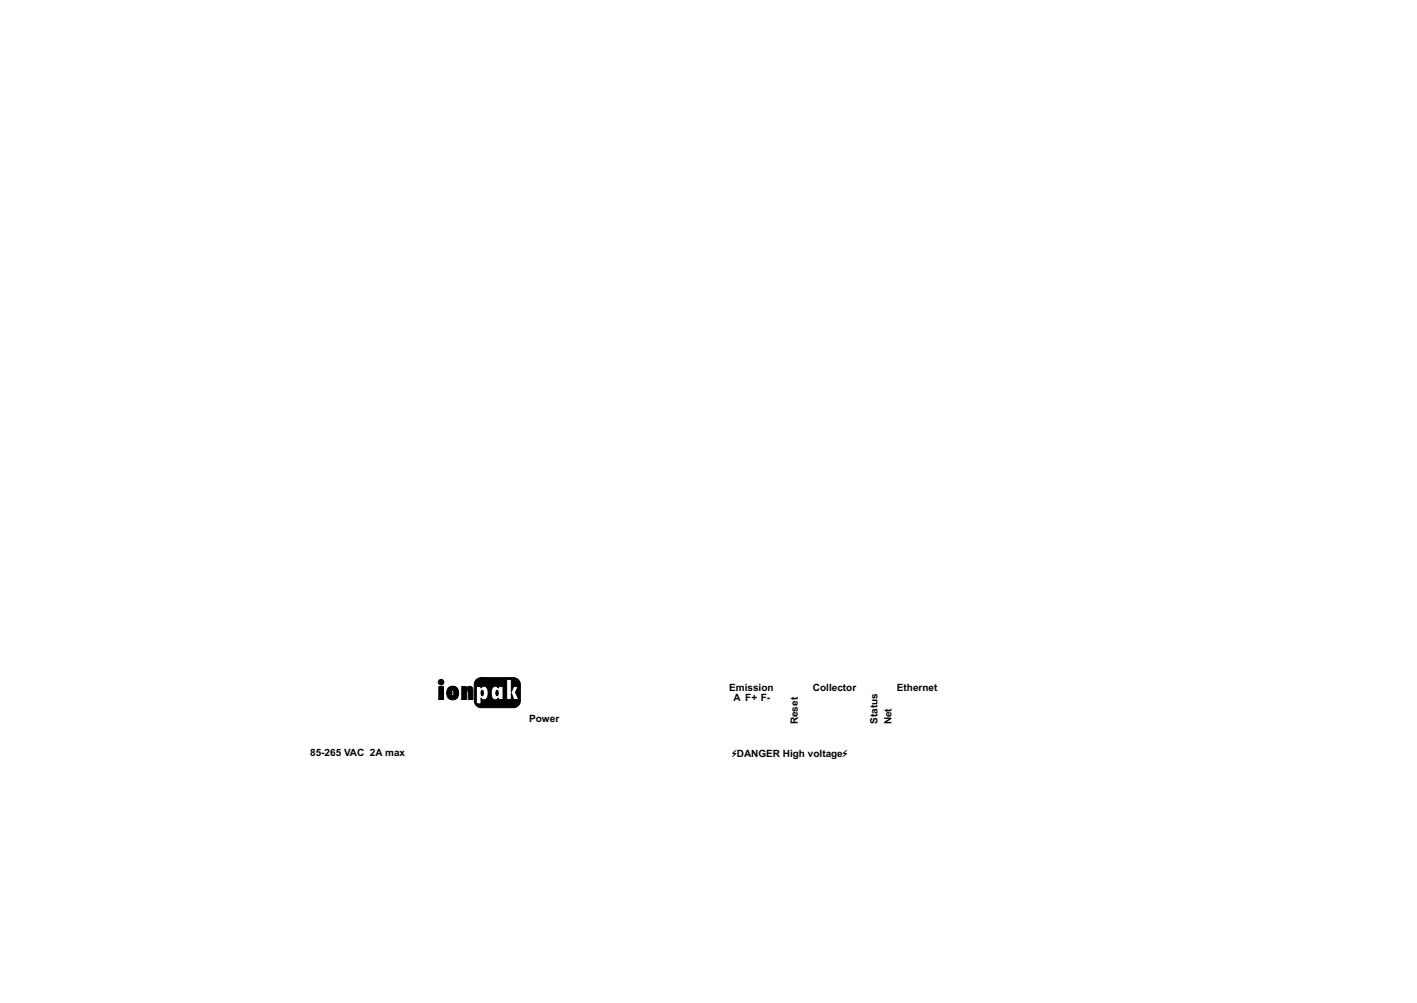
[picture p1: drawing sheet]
<svg xmlns="http://www.w3.org/2000/svg" width="594mm" height="420mm" viewBox="0 0 594 420" stroke-linecap="round" stroke-linejoin="round" font-family="sans-serif">
<g fill="none" stroke="#000" stroke-width=".42">
<path d="M183.8 285.7h.1M184 287.6h1.9v5.4h-1.9zM184 293h.1M187.3 290.3h.1M188 288.1a2.71 2.71 0 0 1 3.5 0 2.71 2.71 0 0 1 .6 3.4 2.54 2.54 0 0 1-3.1 1.6 2.54 2.54 0 0 1-1.7-3.1zM189.3 290.3h.1M189.4 289.3l.4-.2a1.4 1.4 0 0 1 .4 2l-.4 .4a1.42 1.42 0 0 1-.4-2.1zM193.6 287.6h1.9v.8a1.61 1.61 0 0 1 2.4-.5l.3 .8v4.3h-1.9v-3.2l-.3-.4-.5 .4v3.2h-1.9zM193.6 293h.1M199.7 284.7l1.7-.8h13.9a2.84 2.84 0 0 1 2.9 2.8v6.9a2.85 2.85 0 0 1-2.9 2.8h-13.6a2.84 2.84 0 0 1-2.9-2.8v-7.2zM199.7 287.6h2v.6a1.56 1.56 0 0 1 1.8-.7 1.56 1.56 0 0 1 1 1.6 3.3 3.3 0 0 1-1.4 4.1l-.8-.2-.6-.6v2.5h-2zM199.7 294.9h.1"/>
<path d="M201.7 283.9h.1M201.7 290.3h.1M201.8 289.4l.4-.3a1.38 1.38 0 0 1 .4 2l-.4 .4a1.36 1.36 0 0 1-.4-2zM206.5 288.1a1.45 1.45 0 0 1 2.4 .1v-.6h2v5.4h-2v-.6a1.56 1.56 0 0 1-1.8 .7 1.56 1.56 0 0 1-1.1-1.6l-.1-1.5zM207.9 290.3h.1M208.3 289.1h.1a1.37 1.37 0 0 1 .4 2l-.4 .4a1.35 1.35 0 0 1-.4-2zM208.9 293h.1M212.4 284.6h2v5.3l.9-2.3h2l-1.2 2.4 1.4 3h-2.1l-1-2.7v2.7h-2zM212.4 293h.1"/>
<circle cx="184.9" cy="285.7" r="1.17"/>
</g>
<g fill="#000">
<path d="M184 287.6h1.9v5.4h-1.9z" fill-rule="evenodd"/>
<path d="M189.4 289.3v.1a1.42 1.42 0 0 0 .4 2.1 1.42 1.42 0 0 0 .4-2.1l-.3-.3zM188 288.1a2.71 2.71 0 0 1 3.5 0 2.71 2.71 0 0 1 .6 3.4 2.54 2.54 0 0 1-3.1 1.6 2.54 2.54 0 0 1-1.7-3.1z" fill-rule="evenodd"/>
<path d="M193.6 287.6h1.9v.8a1.61 1.61 0 0 1 2.4-.5l.3 .8v4.3h-1.9v-3.2l-.3-.4-.5 .4v3.2h-1.9z" fill-rule="evenodd"/>
<path d="M199.7 284.7l1.7-.8h13.9a2.84 2.84 0 0 1 2.9 2.8v6.9a2.85 2.85 0 0 1-2.9 2.8h-13.6a2.84 2.84 0 0 1-2.9-2.8v-7.2zM201.8 289.4v.1a1.27 1.27 0 0 0 .5 2l.3-.4a1.28 1.28 0 0 0-.5-2zM199.7 287.6h2v.6a1.56 1.56 0 0 1 1.8-.7 1.56 1.56 0 0 1 1 1.6 3.3 3.3 0 0 1-1.4 4.1l-.8-.2-.6-.6v2.5h-2zM208.3 289.1l-.3 .4a1.26 1.26 0 0 0 .5 2l.3-.4a1.27 1.27 0 0 0-.5-2zM206.5 288.1a1.45 1.45 0 0 1 2.4 .1v-.6h2v5.4h-2v-.6a1.56 1.56 0 0 1-1.8 .7 1.56 1.56 0 0 1-1.1-1.6l-.1-1.5zM212.4 284.6h2v5.3l.9-2.3h2l-1.2 2.4 1.4 3h-2.1l-1-2.7v2.7h-2z" fill-rule="evenodd"/>
<circle cx="184.9" cy="285.7" r="1.17"/>
</g>
<g font-size="4.2">
<text x="305.7" y="289.6">Emission</text>
<text x="307.5" y="293.6">A F+ F-</text>
<text x="340.8" y="289.6">Collector</text>
<text x="376" y="289.6">Ethernet</text>
<text x="221.8" y="302.6">Power</text>
<text x="334.5" y="303.4" transform="rotate(-90 334.5 303.4)">Reset</text>
<text x="367.9" y="303.3" transform="rotate(-90 367.9 303.3)">Status</text>
<text x="373.8" y="303.4" transform="rotate(-90 373.8 303.4)">Net</text>
<text x="130" y="316.7">85-265 VAC 2A max</text>
<text x="307" y="317">⚡DANGER High voltage⚡</text>
</g>
</svg>
